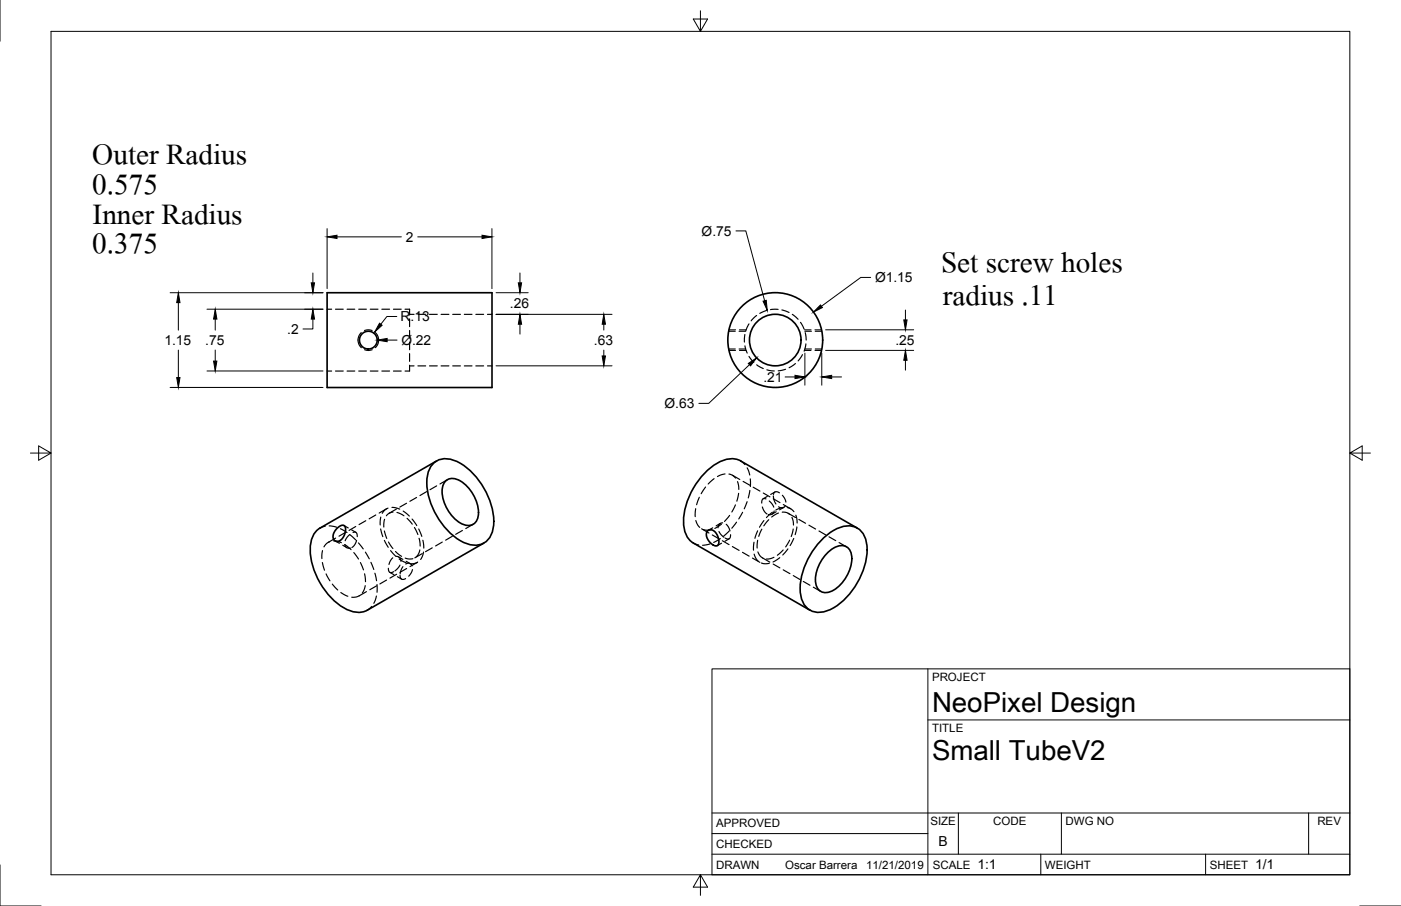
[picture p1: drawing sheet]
<svg xmlns="http://www.w3.org/2000/svg" width="432mm" height="279mm" viewBox="0 0 432 279" stroke-linecap="round" stroke-linejoin="round" font-family="sans-serif">
<!-- layer: Visible -->
<g fill="none" stroke="#000" stroke-width=".51">
<path d="M100.8 90.3h50.8v29.2h-50.8zM133.4 143.1a6.5 6.5 0 0 1 8.5-.2 22.4 22.4 0 0 1 10.2 19.3 5.9 5.9 0 0 1-8.9 5.2 22.1 22.1 0 0 1-11.6-20 7.5 7.5 0 0 1 1.8-4.3zM134.6 142.2l-36 20.7M137.3 148.4a3.9 3.9 0 0 1 5.4 .5 11.6 11.6 0 0 1 4.5 11 3.3 3.3 0 0 1-5.3 1.4 12.1 12.1 0 0 1-5.6-10.7l.2-.9zM98.6 162.8a8 8 0 0 0-2.9 8.1 22.6 22.6 0 0 0 11.3 17.1 6.7 6.7 0 0 0 6.2 .2l35.9-20.7M103.9 162.9l.9-.7 .9-.2 .6 .3 .2 .8-.1 1.2-.5 1.3-.7 .8-1.1 .6-1-.3-.5-1 .2-1.3zM218.1 163.7l.6-.3h.7l1.3 1 .9 2.2-.1 1-.3 .6-.6 .2-.7-.3-1.4-1.2-.8-1.7 .1-.9zM253.7 166.1a10.9 10.9 0 0 1 9.1-3.8 6.6 6.6 0 0 1 4.5 7.2 22.4 22.4 0 0 1-11.7 18.6 5.9 5.9 0 0 1-8.9-5.2 22.2 22.2 0 0 1 7-16.8zM255.3 170.2a5.2 5.2 0 0 1 5.6-1.6 5.6 5.6 0 0 1 1.1 6.7 11 11 0 0 1-6.8 7.4 3.3 3.3 0 0 1-3.9-4 12.5 12.5 0 0 1 4-8.5zM264.2 162.9l-35.9-20.8a8 8 0 0 0-8.5 1.5 22.6 22.6 0 0 0-9.1 18.5 6.7 6.7 0 0 0 3 5.4l35.9 20.7"/>
<circle cx="113.5" cy="104.9" r="2.74"/>
<circle cx="238.9" cy="104.9" r="14.6"/>
<circle cx="238.9" cy="104.9" r="7.9"/>
</g>
<!-- layer: Hidden -->
<g fill="none" stroke="#000" stroke-width=".36">
<path d="M100.8 95.4h1.4M103.4 95.4h2.4M107 95.4h2.3M110.6 95.4h2.3M114.1 95.4h2.4M117.7 95.4h2.4M121.3 95.4h2.4M124.8 95.4h1.4v1.8M126.2 98.3v2.4M126.2 96.9h1.4M128.8 96.9h2.4M132.4 96.9h2.4"/>
<path d="M136 96.9h2.3M139.5 96.9h2.4M143.1 96.9h2.4M146.7 96.9h2.4M150.2 96.9h1.4M230.8 99.9l-.9 2.1M233.2 97.3l-1.7 1.6M236.3 95.7l-2.1 .9M239.8 95.4l-2.3 .1M241 95.6l2.2 .8M244.2 96.9l1.8 1.6M246.7 99.4l1.1 2.1"/>
<path d="M100.8 114.4h1.4M103.4 114.4h2.4M107 114.4h2.3M110.6 114.4h2.3M111.3 102.6l-.7 1.1-.3 1.4 .4 1.2 .7 .9M112.4 101.9l1.1-.2 1.2 .2M112.4 107.8l1.1 .3 1.2-.3M114.1 114.4h2.4M115.7 102.6l.6 .7 .4 1.3-.2 1.4-.8 1.2M117.7 114.4h2.4M121.3 114.4h2.4M126.2 101.9v2.4"/>
<path d="M126.2 105.5v2.4M126.2 109.1v2.3M126.2 112.6v1.8h-1.4M126.2 112.8h1.4M128.8 112.8h2.4M132.4 112.8h2.4M136 112.8h2.3M139.5 112.8h2.4M143.1 112.8h2.4M146.7 112.8h2.4M150.2 112.8h1.4M224.6 107.6h2"/>
<path d="M224.6 102.2h2M227.8 107.6h2M227.8 102.2h2M229.6 103.1l-.2 2.4M229.6 106.7l.7 2.2M230.8 109.9l1.5 1.8M233.2 112.5l2 1.2M236.3 114l2.4 .4M242.1 113.9l-2.3 .5M245.2 112.1l-2 1.3M247.3 109.4l-1.3 1.9M248.1 107.6h2"/>
<path d="M248.1 102.2h2M248.2 102.6l.3 2.3M248.4 106l-.6 2.3M251.3 107.6h2M251.3 102.2h2M115.8 158.8l-2 1.2M117.4 159.5l-.2 2.4M119.1 156.9l-2.2 1.3M119.6 156.7l-.9 .5-.9 1.1M120.8 156.5l2.4 .5M121.1 157.9l-1.2 .4-.8 .8M122.2 157l-2.3 1.3"/>
<path d="M122.3 158l2.2 1.1M124.3 157.6l1.9 1.6M125.3 155.2l-2.1 1.2M125.5 159.9l1.6 1.7M128.4 153.4l-2.1 1.2M131.5 151.6l-2.1 1.2M134.6 149.8l-2.1 1.2M137.9 147.9l-2.3 1.3M214.4 156.9l-.1 2.4M215.5 153.4l-.8 2.3M217.5 150.2l-1.4 2.1M220.1 147.6l-1.8 1.7"/>
<path d="M223.5 146.2l-2.4 .8M224.7 146.2l1.2 .5 .8 .7M224.9 158.9l-1.6 1.9M225.7 146.6l2.3 1.3M226.7 155.7l-1.1 2.2M227.3 148.5l.4 2.4M227.6 152.1l-.5 2.5M228.3 142.2l1.3 1.1M228.9 158l-1.2 2M229 148.5l2.1 1.1M230.3 154.7l-.9 2.2M230.3 144.3l.8 2.2"/>
<path d="M231.1 151.2l-.5 2.4M231.2 147.7l.1 2.4M232.1 150.2l2.1 1.2M235 156.3l.6 1.4 .8 .8M235.2 152l2.1 1.2M236.1 153.9l-.9-.1-.3 .4-.1 1M236.5 153.1l-1.3 .7M237.1 154.5l.9 .9 .5 1M238.1 158l-1.9 1.6M238.3 153.8l2.1 1.2M238.4 152.9l.2 1.4 .5 1.1M238.6 157.6l-.6 .9-1.2 .2"/>
<path d="M238.8 151.7l-1.3 .8M239.2 157.8l-1.3 .8M239.9 158.2l-2.1 1.2M240.2 152l-1.1-.4-.4 .3-.3 .6M241.1 157.9l1.2 .1 1.1 .6M241.1 152.7l.8 1.2 .3 .9M241.4 156.5l-2.3 .8M241.4 155.6l2.3 1.3M241.6 156.5l-1.3 .7M242 156l-.9 .6-1.1-.3M242.6 156.5l1.3 .5 .8 .8M242.9 158.3l2.3 1.3"/>
<path d="M244.1 159.6l.5 2.3M245.3 158.9l.4 2.4M99.4 173.5l.6 2.4M99.4 169.8l-.2 2.5M100.3 162.3l-1.7 .6M100.5 177l1.2 2.1M101.5 162.2l2.3 .4M101.6 167l-.8 .5-1 1.2M102.8 166.8l2.4 .6M103.3 166.8l1.3 .8M103.4 165.9l-2.2 1.4M104.9 163l2.1 1.2"/>
<path d="M105.6 168.1l1.3 .8M106 162.1l1.3 .7M106.3 167.9l.6 1 1.1 .1M106.3 168l1.9 1.5M106.5 164.2l-2 1.2M107.8 164.8l-.9 .9-.5 1.1M107.9 164.9l1.8 1.6M108.4 163.4l1.3 .8M108.8 164.2h.9l.4 1.3M109.1 170.4l1.4 2M109.6 162.4l-2 1.2M109.9 166.7l-.6 1.3-.8 .9"/>
<path d="M110.5 167.4l1.5 1.9M111.1 173.5l.9 2.2M112.4 177l.2 2.4M112.6 170.3l1.2 2M112.7 160.6l-2 1.2M114.3 173.4l.9 2.2M115.5 176.8l.6 2.3M117.3 163.1l.7 2.4M118.5 163.7l.7 2.4M118.5 166.6l1.2 2.2M118.5 160.1l-.2 2.4M119.1 178.9l-2 1.2"/>
<path d="M119.7 175.2l.1 .9 .3 .4 .4 .1 .8-.3M119.7 167.2l1.4 2M120.1 176.5l1.3 .7M120.4 169.8l1.6 1.8M121.1 172l-.7 .8-.5 1.3M121.9 170.1l1.9 1.5M122.1 171.6l1.1 .5 .4 1M122.2 177.1l-2 1.2M122.5 177.8l1.3 .8M122.9 171.8l1.3 .7M123 172.4l2.2 1.1M123.3 174.3l-1.6 1.7"/>
<path d="M123.3 177.4l.1 .8 .4 .4 1.2-.2M124.2 174.8l-.6 1.1-.3 1.1M124.9 172.1l.8 .3 1.6-.1M125.1 173.9l1.1-.2 .8 .8M125.2 173.1l1.3 .8M125.3 175.3l-2 1.2M127 160.1l1.4 2M127.1 175.7l-.4 1-.7 1M127.7 162.7l1.1 2.1M128.7 173.4l-2.3 1.3M128.7 173.4l-1.4 .4h-.9M129.1 163.1l.9 2.3"/>
<path d="M129.2 166l.3 2.4M129.4 169.6l-.4 1.1-.7 1M130.1 170.7l-2.3 1.3M130.3 166.6l.3 2.4M130.5 170.2l-.9 2.3M133.2 169l-2.1 1.1M136.3 167.2l-2 1.2M139.4 165.4l-2 1.2M142.5 163.6l-2.1 1.2M145.8 161.7l-2.2 1.3M213.7 167.5l1.6 .6M214.5 160.5l.6 1.5 .6 .6"/>
<path d="M216.2 163.1l2.3 1.3M216.7 163.3l1.1 .2 1.3-.1M218.9 167.7l-2.4 .4M219.5 165l2.1 1.2M219.7 162.8l-1.3 .7M221.6 163.9l1.5 1.8M222 161.4l-1.3 .8M222 166.1l-2 1.2M222.4 161.6l-2.1 1.4M222.4 167.5l-1.3 .8M222.6 166.8l2.1 1.2M222.7 161.2l-1 .5-.4 1.1"/>
<path d="M223.8 161.7l.7 .8 .5 1.2M224.7 163.8l-1.7 1.6M224.7 166.2l-1.3 .7M225.2 164.9l-.4 1.2-.5 .1-.8-.3M225.7 168.6l2.1 1.1M227 161l-1.4 1.9M228.8 170.3l2.1 1.2M231.9 172.1l2.3 1.3M232.4 167.2l-.2 2.5M232.4 170.9l.7 1.5 .5 .6M233.5 163.7l-.8 2.3M233.5 166.6l-.1 2.4"/>
<path d="M233.6 170.2l.6 1.2 .9 .7M234.7 173.6l1.1 .3 1.3-.2M234.8 163.2l-1 2.2M235 172l2.3 1.4M235.4 160.5l-1.3 2.1M236.9 160.3l-1.5 1.9M238.3 173.9l2.1 1.2M238.5 171.9l-1.1 .4-1.2 .1M240.3 172l-2 1.3M241.4 169.6l-1.8 1.6M241.4 175.7l2.1 1.2M242.8 169.3l-1.5 1.9"/>
<path d="M243.4 166.6l-1.3 2.1M244.5 163.1l-.6 2.4M244.5 177.5l2 1.2M244.6 166.1l-1.1 2.2M245.6 162.5l-.5 2.4M246.2 160.2l2.1 1.2M247.6 179.3l2 1.2M249.3 162l2.1 1.2M252.4 163.7l2.1 1.3M255.5 165.5l2.1 1.2M258.6 167.3l2.3 1.3M102.4 180.1l1.7 1.8"/>
<path d="M105.1 182.7l2.1 1.2M110.8 183.7l-.9 .4-1.5 .1M112.6 180.6l-.9 2.3M112.9 182.5l-2.2 1.3M114.6 187l-1.4 1.2M116 183.8l-.8 2.3M116.1 180.7l-2.1 1.2M116.2 180.3v2.3M250.7 181.1l2.3 1.3"/>
</g>
<!-- layer: Hidden Narrow -->
<path d="M224.7 108.1h2M224.7 101.7h2M227.9 108.1h2.1M227.9 101.7h2.1M247.9 108.1h2.1M247.9 101.7h2.1M251.2 108.1h2M251.2 101.7h2" fill="none" stroke="#000" stroke-width=".31"/>
<!-- layer: Border -->
<path d="M0 0v12.7M15.7 9.7h400.3v260.1h-400.3zM215.9 3.3v6.4l-2.2-3.8h4.4l-2.2 3.8M9.4 139.7h6.3l-3.8-2.2v4.4l3.8-2.2M416 139.7l3.8 2.2v-4.4l-3.8 2.2h6.4M0 266.7v12.7h12.7M215.9 269.8l2.2 3.8h-4.4l2.2-3.8v6.3M419.1 279.4h12.7" fill="none" stroke="#000" stroke-width=".31"/>
<!-- layer: Titleblock -->
<path d="M219.4 206.3h196.6v63.5h-196.6zM286 206.3v63.5M286 222h130M219.4 257.1h66.6M219.4 250.7h196.6M295.4 250.7v12.7M327.1 250.7v12.7M403.3 250.7v12.7M219.4 263.4h196.6M320.8 263.4v6.4M371.6 263.4v6.4" fill="none" stroke="#000" stroke-width=".31"/>
<!-- layer: Dimensions -->
<g fill="none" stroke="#000" stroke-width=".31">
<path d="M100.8 70.5v18.5M103.9 73h19.8M128.8 73h19.8M151.6 70.5v18.5M226.8 71.2h3.1l5.8 21.6M52.4 90.3h47.1M55 93.3v8.5M63.8 95.4h35.7M66.3 98.4v3.4M96.4 98.4v3.1h-3M96.4 84.2v3M122.3 97.6h-3l-1.9 2.4"/>
<path d="M152.9 90.3h9.9M152.9 96.9h35.7M160.3 84.2v3M160.3 100v3M186.1 100v1.8M268.4 85.6h-3.1l-12.1 8.8M279.1 95.6v3.1M52.4 119.5h47.1M55 108v8.4M63.8 114.4h35.7M66.3 108v3.4M119.3 104.9h3.1"/>
<path d="M152.9 112.8h35.7M186.1 108v1.8M231 112.5l-12.6 11.9h-3M242 116.2h3M248.1 108.9v9.9M253.3 108.9v9.9M254.5 101.7h27.1M254.5 108.1h27.1M256.3 116.2h3.1M279.1 111.1v3.1"/>
</g>
<g fill="#000" stroke="#000" stroke-width=".31">
<path d="M100.8 73l3.1-.5v1.1zM148.6 72.5l3 .5-3 .6zM55 90.3l.5 3h-1zM66.3 95.4l.5 3h-1zM95.9 87.2h1l-.5 3.1zM96.4 95.4l.5 3h-1zM117 99.7l.8 .6-2.3 2.1zM159.7 87.2h1.1l-.5 3.1zM160.3 96.9l.5 3.1h-1.1zM186.1 96.9l.5 3.1h-1zM235.2 92.9l1-.3 .3 3.1zM252.9 94l.6 .8-2.8 1.4z"/>
<path d="M278.6 98.7h1l-.5 3zM54.5 116.4h1l-.5 3.1zM65.8 111.4h1l-.5 3zM116.3 104.9l3-.5v1zM185.6 109.8h1l-.5 3zM230.6 112.1l2.6-1.7-1.9 2.4zM245 115.7l3.1 .5-3.1 .6zM253.3 116.2l3-.5v1.1zM279.1 108.1l.5 3h-1z"/>
</g>
<g font-size="13.6">
<text x="28.4" y="50.6">Outer Radius</text>
<text x="28.4" y="59.7">0.575</text>
<text x="28.6" y="69">Inner Radius</text>
<text x="28.4" y="78.1">0.375</text>
<text x="290" y="83.8">Set screw holes</text>
<text x="290.6" y="94.1">radius .11</text>
</g>
<g font-size="8.5">
<text x="287.3" y="219.5">NeoPixel Design</text>
<text x="287.3" y="234.5">Small TubeV2</text>
</g>
<g font-size="4.3">
<text x="125.1" y="74.6">2</text>
<text x="216.2" y="72.7">Ø.75</text>
<text x="269.7" y="87">Ø1.15</text>
<text x="157.2" y="95.1">.26</text>
<text x="123.5" y="99.1">R.13</text>
<text x="50.7" y="106.4">1.15</text>
<text x="63.3" y="106.4">.75</text>
<text x="88.5" y="103">.2</text>
<text x="123.7" y="106.3">Ø.22</text>
<text x="183" y="106.4">.63</text>
<text x="276" y="106.4">.25</text>
<text x="235.3" y="117.8">.21</text>
<text x="204.8" y="125.9">Ø.63</text>
<text x="289.3" y="261">B</text>
<text x="301.2" y="268.1">1:1</text>
<text x="386.8" y="268.1">1/1</text>
</g>
<g font-size="3.5">
<text x="287.3" y="210.1">PROJECT</text>
<text x="287.3" y="225.8">TITLE</text>
<text x="220.7" y="255.2">APPROVED</text>
<text x="286.7" y="254.5">SIZE</text>
<text x="306.1" y="254.5">CODE</text>
<text x="328.4" y="254.5">DWG NO</text>
<text x="406" y="254.5">REV</text>
<text x="220.7" y="261.5">CHECKED</text>
<text x="220.7" y="267.9">DRAWN</text>
<text x="242" y="267.9">Oscar Barrera</text>
<text x="267" y="267.9">11/21/2019</text>
<text x="287.5" y="267.9">SCALE</text>
<text x="322.1" y="267.9">WEIGHT</text>
<text x="372.9" y="267.9">SHEET</text>
</g>
</svg>
